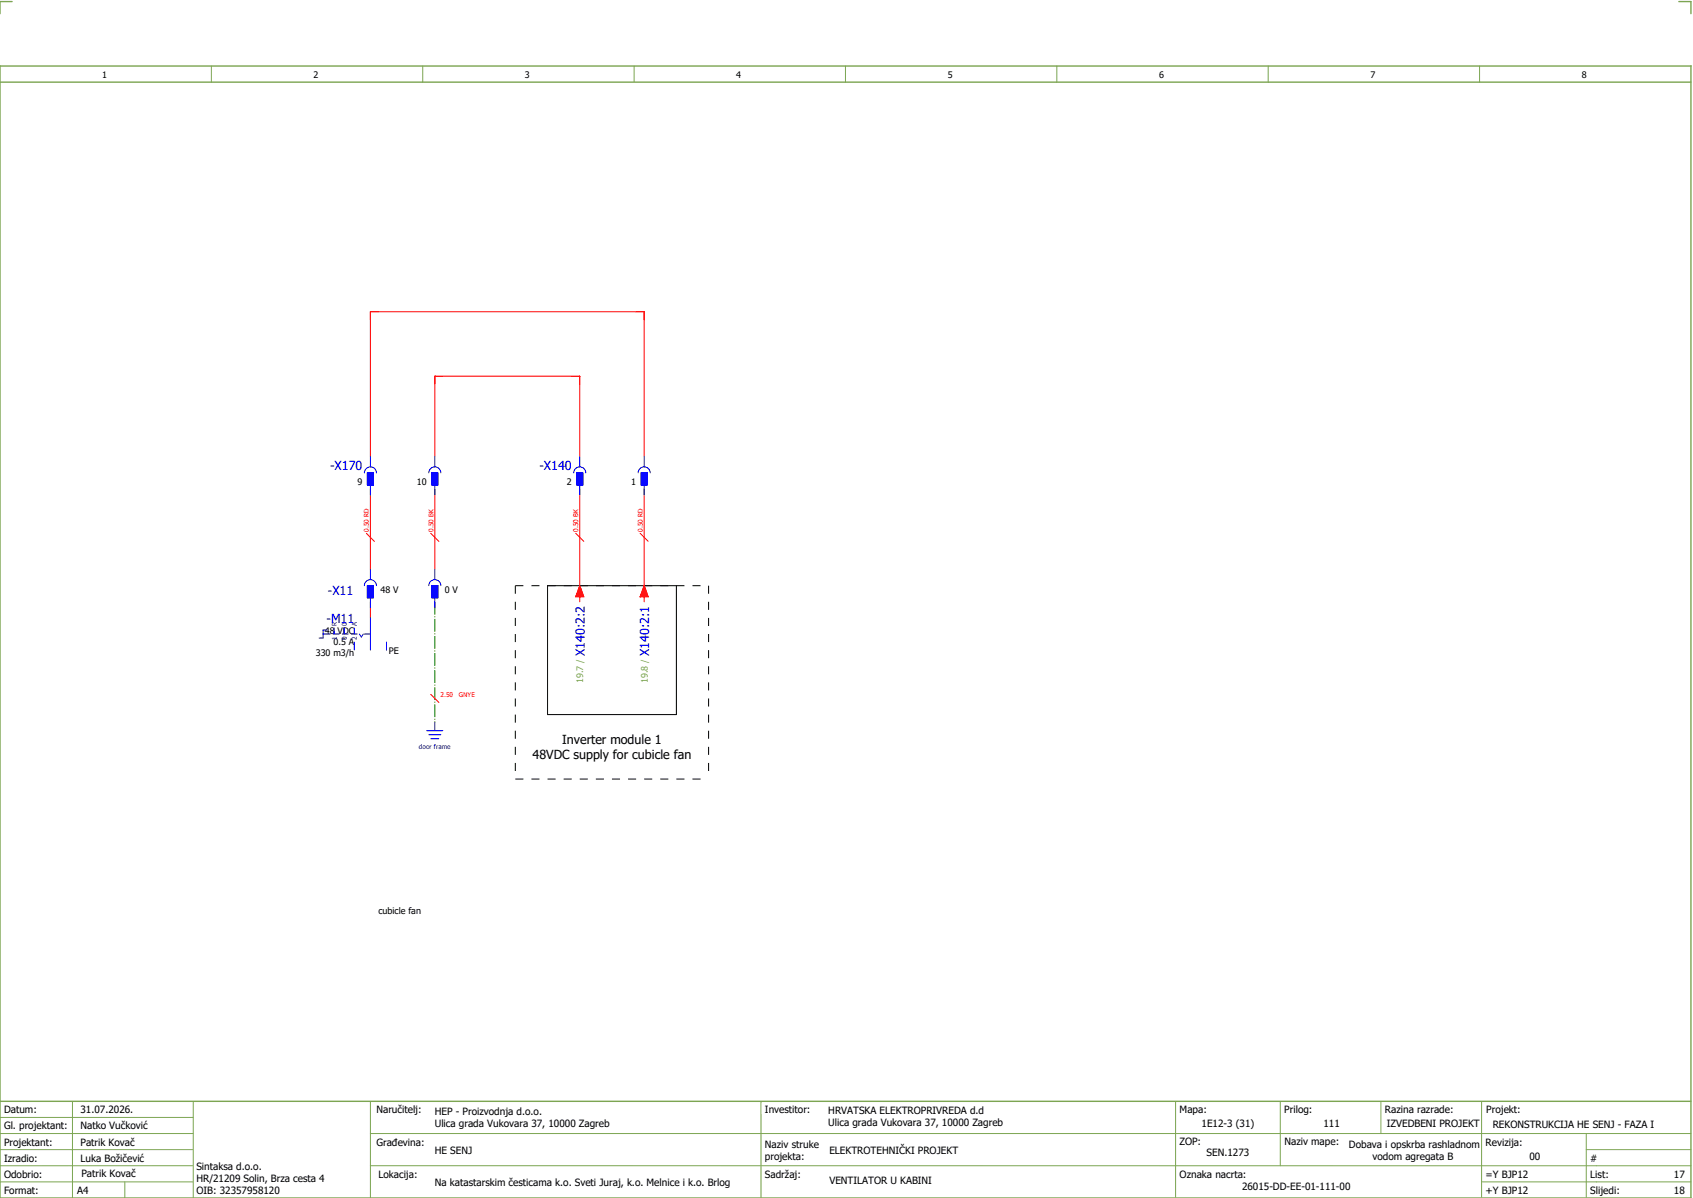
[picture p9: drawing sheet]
<svg xmlns="http://www.w3.org/2000/svg" width="421mm" height="297mm" viewBox="0 0 421 297" stroke-linecap="round" stroke-linejoin="round" font-family="sans-serif">
<path d="M0 16.4h420v281h-420zM3 .4h-3v3M417 .4h3v3M0 20.4h420M0 273.4h420" fill="none" stroke="#7ca552" stroke-width=".35"/>
<g fill="none" stroke="#7ca552" stroke-width=".25">
<path d="M52.5 16.4v4M105 16.4v4M157.5 16.4v4M210 16.4v4M262.5 16.4v4M315 16.4v4M367.5 16.4v4M0 277.4h48M18 273.4v24M48 273.4v24M92 273.4v24M189 273.4v24"/>
<path d="M292 273.4v23.8M318 273.4v16M343 273.4v8M368 273.4v23.8M0 281.4h48M0 285.4h47.8M0 293.4h47.8M31 293.4v4M47.8 289.4h-47.8M92 281.4h328M92 289.4h328M368 293.4h52"/>
<path d="M394 285.4h26M394 281.4v15.8"/>
</g>
<g fill="none" stroke="#f00" stroke-width=".25">
<path d="M92 113.4v-36h68v36M108 113.4v-20h36v20M91 132.4l2 2M92 121.4v20M107 132.4l2 2M108 121.4v20M143 132.4l2 2M144 121.4v28M159 132.4l2 2M160 121.4v28M92 149.4v4M144 145.4l1 2.7h-2z"/>
<path d="M160 145.4l1 2.7h-2zM107 172.4l2 2"/>
</g>
<path d="M108 149.4v30" fill="none" stroke="#008000" stroke-width=".25" stroke-dasharray="3.2 .4 .3 .4" stroke-linecap="butt"/>
<path d="M136 145.4h32v32h-32z" fill="none" stroke="#000" stroke-width=".25"/>
<path d="M128 145.4h48M128 145.4v48M176 145.4v48M128 193.4h48" fill="none" stroke="#000" stroke-width=".25" stroke-dasharray="2 2" stroke-linecap="butt"/>
<g fill="none" stroke="#00f" stroke-width=".25">
<path d="M90.5 117.4a1.5 1.5 0 0 1 1.5-1.5 1.5 1.5 0 0 1 1.5 1.5M91.2 117.4h1.5v3h-1.5zM92 113.4v2.5M106.5 117.4a1.5 1.5 0 0 1 1.5-1.5 1.5 1.5 0 0 1 1.5 1.5M107.3 117.4h1.5v3h-1.5zM108 113.4v2.5M142.5 117.4a1.5 1.5 0 0 1 1.5-1.5 1.5 1.5 0 0 1 1.5 1.5M143.2 117.4h1.6v3h-1.6zM144 113.4v2.5M158.5 117.4a1.5 1.5 0 0 1 1.5-1.5 1.5 1.5 0 0 1 1.5 1.5M159.2 117.4h1.5v3h-1.5zM160 113.4v2.5"/>
<path d="M92 120.4v2.5M108 120.4v2.5M144 120.4v2.5M160 120.4v2.5M80.2 157.4h1.8M81.3 156.4h-1.1v2h-.9M82.8 157.4h1.5M83 155.9v1.5M85 157.4h1.5M85.5 155.9v1.5M87.3 157.4h1.5M88 155.9v1.5"/>
<path d="M88 159.4v2M89.2 157.4l.5 .7 .6-.7M90.5 145.4a1.5 1.5 0 0 1 1.5-1.5 1.5 1.5 0 0 1 1.5 1.5M90.5 157.4h1.5M91.2 145.4h1.5v3h-1.5zM92 141.4v2.5M92 148.4v2.5M92 153.4v8M96 159.4v2M106.5 145.4a1.5 1.5 0 0 1 1.5-1.5 1.5 1.5 0 0 1 1.5 1.5M107.3 145.4h1.5v3h-1.5zM108 141.4v2.5"/>
<path d="M108 148.4v2.5M108 179.4v2M106 181.4h4M106.5 182.4h3M107 183.4h2"/>
</g>
<g fill="#00f" stroke="#00f" stroke-width=".25">
<path d="M91.2 145.4h1.5v3h-1.5z"/>
<path d="M107.3 145.4h1.5v3h-1.5z"/>
<path d="M91.2 117.4h1.5v3h-1.5z"/>
<path d="M107.3 117.4h1.5v3h-1.5z"/>
<path d="M143.2 117.4h1.6v3h-1.6z"/>
<path d="M159.2 117.4h1.5v3h-1.5z"/>
</g>
<g fill="#f00" stroke="#f00" stroke-width=".25">
<path d="M144 145.4l1 2.7h-2z"/>
<path d="M160 145.4l1 2.7h-2z"/>
</g>
<g font-size="3.1" fill="#00f">
<text x="82" y="116.6">-X170</text>
<text x="134" y="116.6">-X140</text>
<text x="81.4" y="147.6">-X11</text>
<text x="81.1" y="154.6">-M11</text>
<text x="145.2" y="162.9" transform="rotate(-90 145.2 162.9)">X140:2:2</text>
<text x="161.2" y="162.9" transform="rotate(-90 161.2 162.9)">X140:2:1</text>
</g>
<g font-size="3.1">
<text x="139.6" y="184.8">Inverter module 1</text>
<text x="132.3" y="188.5">48VDC supply for cubicle fan</text>
</g>
<g font-size="2.5">
<text x="1" y="276.4">Datum:</text>
<text x="1" y="280.4">Gl. projektant:</text>
<text x="20" y="276.4">31.07.2026.</text>
<text x="20" y="280.4">Natko Vučković</text>
<text x="93.5" y="276.4">Naručitelj:</text>
<text x="108" y="276.9">HEP - Proizvodnja d.o.o.</text>
<text x="108" y="279.9">Ulica grada Vukovara 37, 10000 Zagreb</text>
<text x="190" y="276.4">Investitor:</text>
<text x="205.7" y="276.6">HRVATSKA ELEKTROPRIVREDA d.d</text>
<text x="205.7" y="279.6">Ulica grada Vukovara 37, 10000 Zagreb</text>
<text x="293" y="276.4">Mapa:</text>
<text x="298.4" y="279.9">1E12-3 (31)</text>
<text x="319" y="276.4">Prilog:</text>
<text x="328.7" y="279.9">111</text>
<text x="344" y="276.4">Razina razrade:</text>
<text x="344.4" y="279.9">IZVEDBENI PROJEKT</text>
<text x="369.2" y="276.3">Projekt:</text>
<text x="370.8" y="279.9">REKONSTRUKCIJA HE SENJ - FAZA I</text>
<text x="1" y="284.4">Projektant:</text>
<text x="20" y="284.4">Patrik Kovač</text>
<text x="93.5" y="284.4">Građevina:</text>
<text x="108" y="286.4">HE SENJ</text>
<text x="190" y="284.9">Naziv struke</text>
<text x="190" y="287.9">projekta:</text>
<text x="206" y="286.5">ELEKTROTEHNIČKI PROJEKT</text>
<text x="293" y="284.3">ZOP:</text>
<text x="299.7" y="286.9">SEN.1273</text>
<text x="319" y="284.3">Naziv mape:</text>
<text x="335.1" y="285">Dobava i opskrba rashladnom</text>
<text x="340.9" y="288">vodom agregata B</text>
<text x="369" y="284.4">Revizija:</text>
<text x="379.9" y="287.9">00</text>
<text x="1" y="288.4">Izradio:</text>
<text x="1" y="292.4">Odobrio:</text>
<text x="20" y="288.4">Luka Božičević</text>
<text x="20.2" y="292.3">Patrik Kovač</text>
<text x="48.8" y="290.4">Sintaksa d.o.o.</text>
<text x="48.8" y="293.4">HR/21209 Solin, Brza cesta 4</text>
<text x="94" y="292.4">Lokacija:</text>
<text x="190" y="292.4">Sadržaj:</text>
<text x="206" y="293.9">VENTILATOR U KABINI</text>
<text x="293" y="292.4">Oznaka nacrta:</text>
<text x="369" y="292.4">=Y BJP12</text>
<text x="395" y="292.4">List:</text>
<text x="395" y="288.4">#</text>
<text x="415.8" y="292.4">17</text>
<text x="1" y="296.4">Format:</text>
<text x="19.2" y="296.4">A4</text>
<text x="48.8" y="296.4">OIB: 32357958120</text>
<text x="108" y="294.4">Na katastarskim česticama k.o. Sveti Juraj, k.o. Melnice i k.o. Brlog</text>
<text x="308.5" y="295.4">26015-DD-EE-01-111-00</text>
<text x="369" y="296.4">+Y BJP12</text>
<text x="395" y="296.4">Slijedi:</text>
<text x="415.8" y="296.4">18</text>
</g>
<g font-size="2.2">
<text x="25.4" y="19.4">1</text>
<text x="77.9" y="19.4">2</text>
<text x="130.4" y="19.4">3</text>
<text x="182.9" y="19.4">4</text>
<text x="235.4" y="19.4">5</text>
<text x="287.9" y="19.4">6</text>
<text x="340.4" y="19.4">7</text>
<text x="392.9" y="19.4">8</text>
<text x="88.8" y="120.3">9</text>
<text x="103.6" y="120.3">10</text>
<text x="140.8" y="120.3">2</text>
<text x="156.8" y="120.3">1</text>
<text x="94.5" y="147.3">48 V</text>
<text x="110.5" y="147.3">0 V</text>
<text x="80.7" y="157.5">48 VDC</text>
<text x="82.8" y="160.2">0.5 A</text>
<text x="78.4" y="162.9">330 m3/h</text>
<text x="96.6" y="162.2">PE</text>
<text x="94" y="226.9">cubicle fan</text>
</g>
<g font-size="2.2" fill="#7ca552">
<text x="144.9" y="169.6" transform="rotate(-90 144.9 169.6)">19.7 /</text>
<text x="160.9" y="169.6" transform="rotate(-90 160.9 169.6)">19.8 /</text>
</g>
<g font-size="1.6" fill="#f00">
<text x="91.6" y="132" transform="rotate(-90 91.6 132)">0.50 RD</text>
<text x="107.6" y="132" transform="rotate(-90 107.6 132)">0.50 BK</text>
<text x="143.6" y="132" transform="rotate(-90 143.6 132)">0.50 BK</text>
<text x="159.6" y="132" transform="rotate(-90 159.6 132)">0.50 RD</text>
<text x="109.4" y="173">2.50</text>
<text x="114" y="173">GNYE</text>
</g>
<g font-size="1.6" fill="#00f">
<text x="83.6" y="155.4" transform="rotate(-90 83.6 155.4)">R</text>
<text x="86.1" y="155.4" transform="rotate(-90 86.1 155.4)">0</text>
<text x="88.6" y="155.4" transform="rotate(-90 88.6 155.4)">A</text>
<text x="83.6" y="158.8" transform="rotate(-90 83.6 158.8)">1</text>
<text x="86.1" y="158.8" transform="rotate(-90 86.1 158.8)">0</text>
<text x="88.6" y="158.8" transform="rotate(-90 88.6 158.8)">2</text>
<text x="104.1" y="186">door frame</text>
</g>
</svg>
